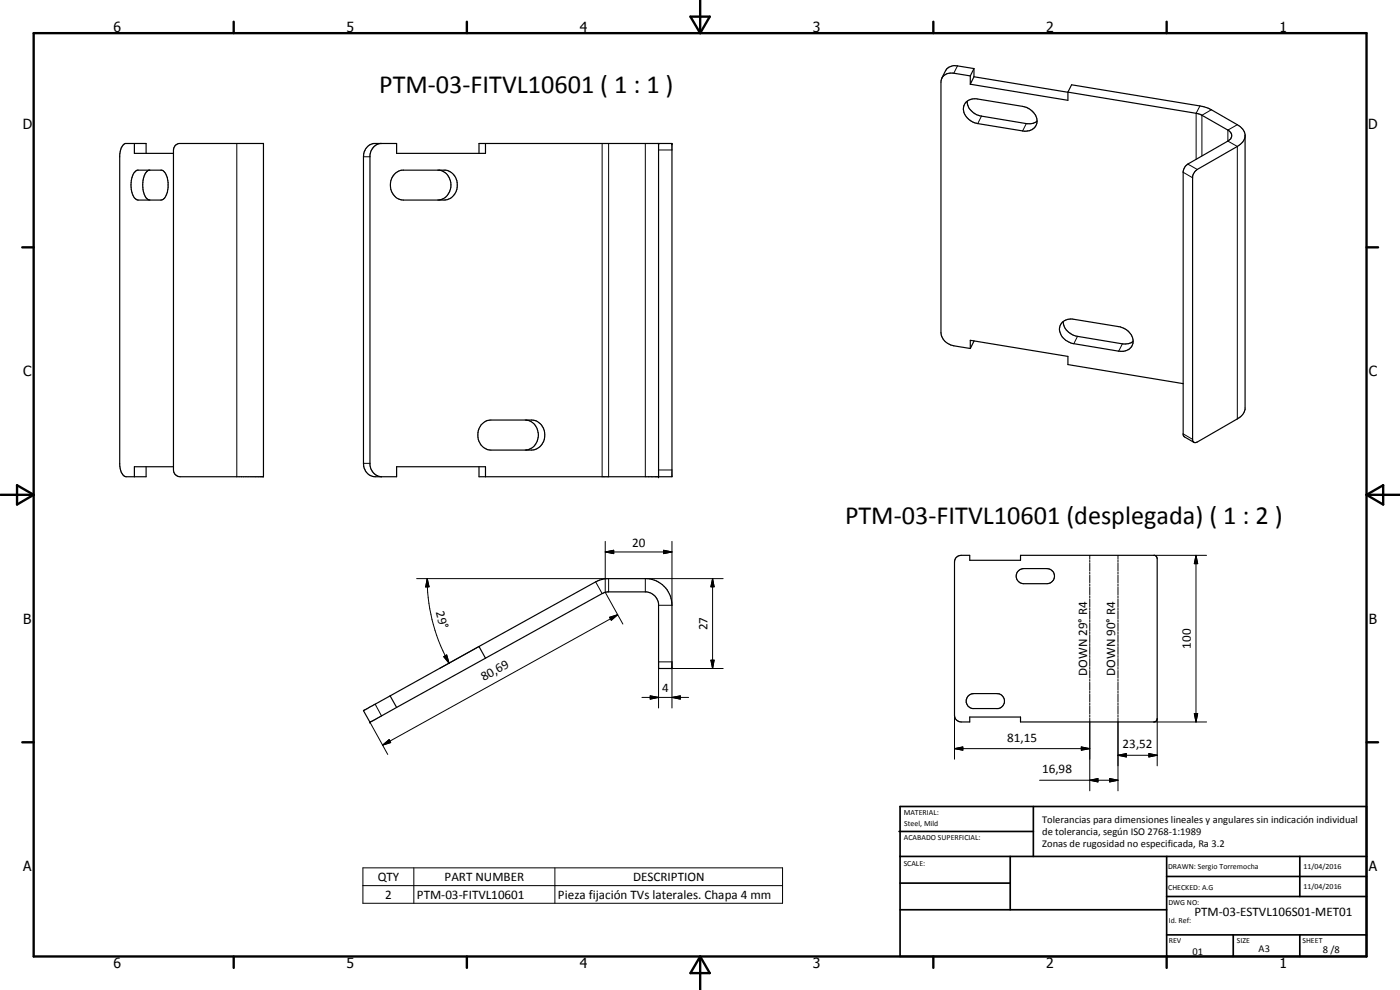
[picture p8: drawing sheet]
<svg xmlns="http://www.w3.org/2000/svg" width="420mm" height="297mm" viewBox="0 0 420 297" stroke-linecap="round" stroke-linejoin="round" font-family="sans-serif">
<g fill="none" stroke="#000" stroke-width=".35">
<path d="M282.6 23.5l-.2 1.1v75.2a4.5 4.5 0 0 0 3.8 4l5 .8M290 30.6a3.8 3.8 0 0 1 2.9-1l14 2.3a4.6 4.6 0 0 1 4.2 5.4 3.4 3.4 0 0 1-3.7 2.1l-14-2.3a4.5 4.5 0 0 1-3.9-5.8zM290.2 30.4a4.9 4.9 0 0 0 4.3 4.4l13.5 2.3 2.2-.1 1-.6M291.2 22.8l-5-.8a3.2 3.2 0 0 0-3.6 1.5M291.2 22.8v2.5M291.2 25.3l29.3 4.8v-2.5M292.3 20.6l-5-.8a3.3 3.3 0 0 0-3.6 1.5l-1.1 2.2M292.3 20.6v2.4M292.3 23l28.2 4.7M292.3 20.6l-1.1 2.2M292.3 23l-1.1 2.3M320.5 27.6l1.1-2.2 39.7 6.6 2.2 .9 7.8 4.5 .9 .6 1.2 1.5 .3 .8v82.6l-.8 1.5-1.1 1-12.5 7.2a.86 .86 0 0 1-1.4-.5v-79.1a3.6 3.6 0 0 1 1.4-2.2l12-6.9a4.2 4.2 0 0 0 2.4-2.8"/>
<path d="M320.5 27.6l39.2 6.6 8.8 4.8a1.76 1.76 0 0 1 1.1 1.7 1.76 1.76 0 0 1-1.1 1.6l-12 6.9a3.1 3.1 0 0 0-1.4 2.2v79l.4 .7 2.8 1.6M40.3 51.8l.9-.7h7.3a3.9 3.9 0 0 1 1.9 3.6 6 6 0 0 1-1.3 5l-.8 .3h-6.8a2.72 2.72 0 0 1-2-2.7 7.7 7.7 0 0 1 .8-5.5zM40.3 43.1v2.9h11.8M43.8 46v-2.9h-6.2a3.7 3.7 0 0 0-1.7 3.4v93a3.4 3.4 0 0 0 2 3.5h5.9v-3M44.7 51.1a4.9 4.9 0 0 0-1.9 4.7 5 5 0 0 0 1.7 4.1l.5 .1M52.8 43.5l.9-.4h25.4v99.9h-25.1a2.09 2.09 0 0 1-1.9-2v-96l.1-.6zM114.1 43.1a3.8 3.8 0 0 0-3.1 3.4v93a3.8 3.8 0 0 0 3.5 3.5M118.6 52.1l1.1-.8 .9-.2h13.2a4.6 4.6 0 0 1 3.4 4.4 4.6 4.6 0 0 1-3.4 4.5h-12.7a4.6 4.6 0 0 1-3.8-3.2 4.6 4.6 0 0 1 1.3-4.7zM131.9 51.1a4.6 4.6 0 0 1 3.4 4.6 4.6 4.6 0 0 1-3.9 4.3M143.8 46v-2.9h57.9v99.9h-57.9v-3M145.7 43.1v2.9h-26.7v-2.9h-6.8a3.9 3.9 0 0 0-3.1 3.9v92a3.8 3.8 0 0 0 3.5 4h6.4v-3h26.7v3M197.6 43.1v99.9"/>
<path d="M318.8 96.7l1.6-.9 1.4-.1 14.4 2.4a4.3 4.3 0 0 1 3.5 5.7 3.7 3.7 0 0 1-4 1.6l-13.9-2.4a4.3 4.3 0 0 1-3.5-5.7zM319.1 96.5a4.9 4.9 0 0 0 4.3 4.4l13.4 2.3 1.8-.1 1.5-.7M291.2 104.6v-2.5l29.3 4.8v2.5l34.6 5.7M292.3 102.3l-1.1 2.3M144.4 127.4l1.2-.9 1.2-.4 12.7-.1a4.5 4.5 0 0 1 4 4.5 4.5 4.5 0 0 1-4 4.5h-12.2a4.6 4.6 0 0 1-2.9-7.6zM157.6 126a4.5 4.5 0 0 1 4 4.5 4.5 4.5 0 0 1-4 4.5M52.1 140h-11.8v3M286.9 167.3l1.2-.6 2.9-.1v1.5h15.3v-1.5h40.2l.6 .4 .2 .6v48l-.4 .8-.6 .2h-40v-1.5h-15.3v1.5h-2.6a2 2 0 0 1-1.9-2v-46zM305.4 171.5l.8-.6 1-.3h7a2.26 2.26 0 0 1 2.3 2.3 2.26 2.26 0 0 1-2.3 2.2h-7a2.27 2.27 0 0 1-1.8-3.6zM143.8 194l1.9 3.5M109.1 213.2h.1M117.1 208.8l62.3-34.5 2.6-.7h12.3a8 8 0 0 1 7.4 8v19h-4.1v-19.5a4.1 4.1 0 0 0-3.5-3.5h-11.8l-1.6 .5-61.7 34.2"/>
<path d="M117.1 208.8l-8 4.4M117.1 208.8l1.9 3.5M119 212.3l-8 4.4-1.9-3.5M290.6 208.8l.9-.6 .7-.1h7a2.26 2.26 0 0 1 2.3 2.1 2.26 2.26 0 0 1-2 2.4h-7.6a2.28 2.28 0 0 1-1.3-3.8z"/>
</g>
<g fill="none" stroke="#000" stroke-width=".3">
<path d="M287.3 19.8l-1.1 2.2M294.5 34.8l-1.1 2.3M308 37.1l-1.1 2.2M360.1 31.8l-1.1 2.2v13.8M363.5 32.9l-2.8 1.7v12.2M371.3 37.4l-2.8 1.6v3.3l2.8 1.6v81.8M71.1 43.1v99.9M109.1 47h1.9M180.7 43.1v99.9M182.7 43.1v99.9M193.7 43.1v99.9M197.6 45h4.1"/>
<path d="M355.1 51.7l2.8 1.6M356.5 49.2l2.8 1.6M323.4 100.9l-1.1 2.2M336.8 103.2l-1.1 2.2M109.1 139h1.9M355.1 130.2l2.8 1.6M197.6 141h4.1M125 173.6h57.7v4M128.2 173.6l.6 2.5h-1zM128.2 173.6a51.6 51.6 0 0 0 6.6 25.4M178.8 174.6l1.9 3.5M181.6 165.6l2.6-.5v1z"/>
<path d="M181.6 165.6h20.1M181.6 162.4v15.3l5.3 9.5M199.2 165.1l2.5 .5-2.5 .5zM201.7 162.4v19.2h-4.1M213.9 173.6l.4 2.5h-1zM213.9 173.6v27M217 173.6h-23.3v4M327.1 166.6v1.2M327.1 168.1v.6M327.1 169v2.4M327.1 171.7v.6M327.1 172.6v2.3"/>
<path d="M327.1 175.3v.6M327.1 176.1v2.4M327.1 178.8v.6M327.1 179.7v2.4M335.5 166.6v1.2M335.5 168.1v.6M335.5 169v2.4M335.5 171.7v.6M335.5 172.6v2.3M335.5 175.3v.6M335.5 176.1v2.4M335.5 178.8v.6"/>
<path d="M335.5 179.7v2.4M346.3 166.6h15.8M358.9 166.6l.5 2.5h-1zM358.9 166.6v50M133.2 197l.9-.5 .7 2.5zM143.8 194l-11.8 6.5M183 185.2l2.4-.8-1.9 1.7zM185.4 184.4l-70.6 39.2M213.3 198.1h1l-.4 2.5zM327.1 182.4v.6M327.1 183.3v2.4M327.1 186v.6"/>
<path d="M327.1 186.9v2.3M327.1 189.5v.6M327.1 190.4v2.4M327.1 193.1v.6M327.1 194v2.4M327.1 196.7v.6M327.1 197.6v2.3M335.5 182.4v.6M335.5 183.3v2.4M335.5 186v.6M335.5 186.9v2.3M335.5 189.5v.6"/>
<path d="M335.5 190.4v2.4M335.5 193.1v.6M335.5 194v2.4M335.5 196.7v.6M335.5 197.6v2.3M111 216.7l5.4 9.7M112.6 211.3l1.9 3.5M192.6 209.3h14.1M195.1 208.8l2.5 .5-2.5 .5zM197.6 212.4v-13.8h4.1v13.8M201.7 209.3l2.5-.5v1zM201.7 200.6h15.3"/>
<path d="M286.5 214.6v13.2M327.1 200.2v.6M327.1 201.2v2.3M327.1 203.8v.6M327.1 204.7v2.4M327.1 207.4v.6M327.1 208.3v2.4M327.1 210.9v.7M327.1 211.8v2.4M327.1 214.5v.6M327.1 215.4v21.9M335.5 200.2v.6"/>
<path d="M335.5 201.2v2.3M335.5 203.8v.6M335.5 204.7v2.4M335.5 207.4v.6M335.5 208.3v2.4M335.5 210.9v.7M335.5 211.8v2.4M335.5 214.5v.6M335.5 215.4v21.9M346.3 216.6h15.8M347.3 215.6v14.2M358.4 214.1h1l-.5 2.5z"/>
<path d="M114.8 223.6l2-1.7 .5 .9zM286.5 224.6l2.5-.5v1zM286.5 224.6h40.6M312 234.1h23.5M324.5 224.1l2.6 .5-2.6 .5zM327.1 234.1l2.4-.5v1zM333 233.6l2.5 .5-2.5 .5zM335.5 226.6l2.5-.5v1zM335.5 226.6h11.8M344.8 226.1l2.5 .5-2.5 .5zM108.9 260.4h126v10.6h-126zM108.9 265.7h126"/>
<path d="M124.2 260.4v10.6M166.5 260.4v10.6"/>
</g>
<g fill="#000">
<circle cx="197.6" cy="43.1" r=".18"/>
<circle cx="201.7" cy="43.1" r=".18"/>
<circle cx="197.6" cy="143" r=".18"/>
<circle cx="111" cy="216.7" r=".18"/>
</g>
<g fill="none" stroke="#000" stroke-width=".71">
<path d="M10.1 9.9h400v277.1h-400zM70.1 6.5v3.4M140.1 6.5v3.4M207.2 5h5.8l-2.9 4.9zM210.1 0v9.9M280.1 6.5v3.4M350.1 6.5v3.4M6.7 74.2h3.4M410.1 74.2h3.5M.1 148.5h10M5.1 145.6l5 2.9-5 2.9zM410.1 148.5h10"/>
<path d="M410.1 148.5l5-2.9v5.8zM6.7 222.7h3.4M410.1 222.7h3.5M70.1 287v3.4M140.1 287v3.4M210.1 287v10M210.1 287l2.9 5h-5.8zM280.1 287v3.4M350.1 287v3.4"/>
</g>
<g fill="none" stroke="#000" stroke-width=".51">
<path d="M269.8 249.5h40.3M270.1 242h140v45h-140zM270.1 257h140M303.2 257v16M310.1 242v15M350.1 257v30M390.1 257v12M270.1 265h33.1M270.1 273h80M350.1 269h60M350.1 263h60M350.1 280.5h60"/>
<path d="M370.1 280.5v6.5M390.1 280.5v6.5"/>
</g>
<g fill="#000">
<path d="M128.2 173.6l.6 2.5h-1zM181.6 165.6l2.6-.5v1zM199.2 165.1l2.5 .5-2.5 .5zM213.9 173.6l.4 2.5h-1zM358.9 166.6l.5 2.5h-1zM133.2 197l.9-.5 .7 2.5zM183 185.2l2.4-.8-1.9 1.7zM213.3 198.1h1l-.4 2.5zM195.1 208.8l2.5 .5-2.5 .5zM201.7 209.3l2.5-.5v1zM358.4 214.1h1l-.5 2.5zM114.8 223.6l2-1.7 .5 .9z"/>
<path d="M286.5 224.6l2.5-.5v1zM324.5 224.1l2.6 .5-2.6 .5zM327.1 234.1l2.4-.5v1zM333 233.6l2.5 .5-2.5 .5zM335.5 226.6l2.5-.5v1zM344.8 226.1l2.5 .5-2.5 .5z"/>
</g>
<g font-size="7.9">
<text x="113.8" y="27.8">PTM-03-FITVL10601 ( 1 : 1 )</text>
<text x="253.6" y="157.1">PTM-03-FITVL10601 (desplegada) ( 1 : 2 )</text>
</g>
<g font-size="4.2">
<text x="34" y="9.6">6</text>
<text x="104" y="9.6">5</text>
<text x="174" y="9.6">4</text>
<text x="244" y="9.6">3</text>
<text x="314" y="9.6">2</text>
<text x="384" y="9.6">1</text>
<text x="6.8" y="38.7">D</text>
<text x="410.6" y="38.7">D</text>
<text x="7" y="112.9">C</text>
<text x="410.8" y="112.9">C</text>
<text x="7" y="187.1">B</text>
<text x="410.8" y="187.1">B</text>
<text x="7" y="261.4">A</text>
<text x="410.8" y="261.4">A</text>
<text x="34" y="290.4">6</text>
<text x="104" y="290.4">5</text>
<text x="174" y="290.4">4</text>
<text x="244" y="290.4">3</text>
<text x="314" y="290.4">2</text>
<text x="384" y="290.4">1</text>
</g>
<g font-size="3.9">
<text x="189.7" y="164.1">20</text>
<text x="130.8" y="183.7" transform="rotate(75 130.8 183.7)">29°</text>
<text x="212.3" y="189.1" transform="rotate(-90 212.3 189.1)">27</text>
<text x="357.4" y="194.6" transform="rotate(-90 357.4 194.6)">100</text>
<text x="326.3" y="202.8" transform="rotate(-90 326.3 202.8)">DOWN 29° R4</text>
<text x="334.7" y="202.8" transform="rotate(-90 334.7 202.8)">DOWN 90° R4</text>
<text x="145.2" y="204.4" transform="rotate(-29 145.2 204.4)">80,69</text>
<text x="198.7" y="207.7">4</text>
<text x="302.2" y="222.5">81,15</text>
<text x="336.9" y="224.5">23,52</text>
<text x="312.7" y="232">16,98</text>
<text x="113.4" y="264.3">QTY</text>
<text x="115.6" y="269.7">2</text>
<text x="125.1" y="269.7">PTM-03-FITVL10601</text>
<text x="133.4" y="264.3">PART NUMBER</text>
<text x="167.5" y="269.7">Pieza fijación TVs laterales. Chapa 4 mm</text>
<text x="190" y="264.3">DESCRIPTION</text>
<text x="358.5" y="275">PTM-03-ESTVL106S01-MET01</text>
</g>
<g font-size="3.1">
<text x="312.7" y="246.8">Tolerancias para dimensiones lineales y angulares sin indicación individual</text>
<text x="312.7" y="250.4">de tolerancia, según ISO 2768-1:1989</text>
<text x="312.7" y="254">Zonas de rugosidad no especificada, Ra 3.2</text>
<text x="357.9" y="286.4">01</text>
<text x="377.7" y="285.6">A3</text>
<text x="397" y="285.9">8 /8</text>
</g>
<g font-size="2.4">
<text x="271.2" y="244.4">MATERIAL:</text>
<text x="271.3" y="252">ACABADO SUPERFICIAL:</text>
<text x="271.4" y="247.9">Steel, Mild</text>
<text x="271.2" y="259.7">SCALE:</text>
<text x="350.6" y="260.8">DRAWN: Sergio Torremocha</text>
<text x="391.2" y="260.6">11/04/2016</text>
<text x="350.6" y="267">CHECKED: A.G</text>
<text x="391.2" y="266.7">11/04/2016</text>
<text x="350.6" y="271.4">DWG NO:</text>
<text x="350.8" y="276.9">Id. Ref:</text>
<text x="350.8" y="282.8">REV</text>
<text x="371.2" y="282.9">SIZE</text>
<text x="390.9" y="282.9">SHEET</text>
</g>
</svg>
